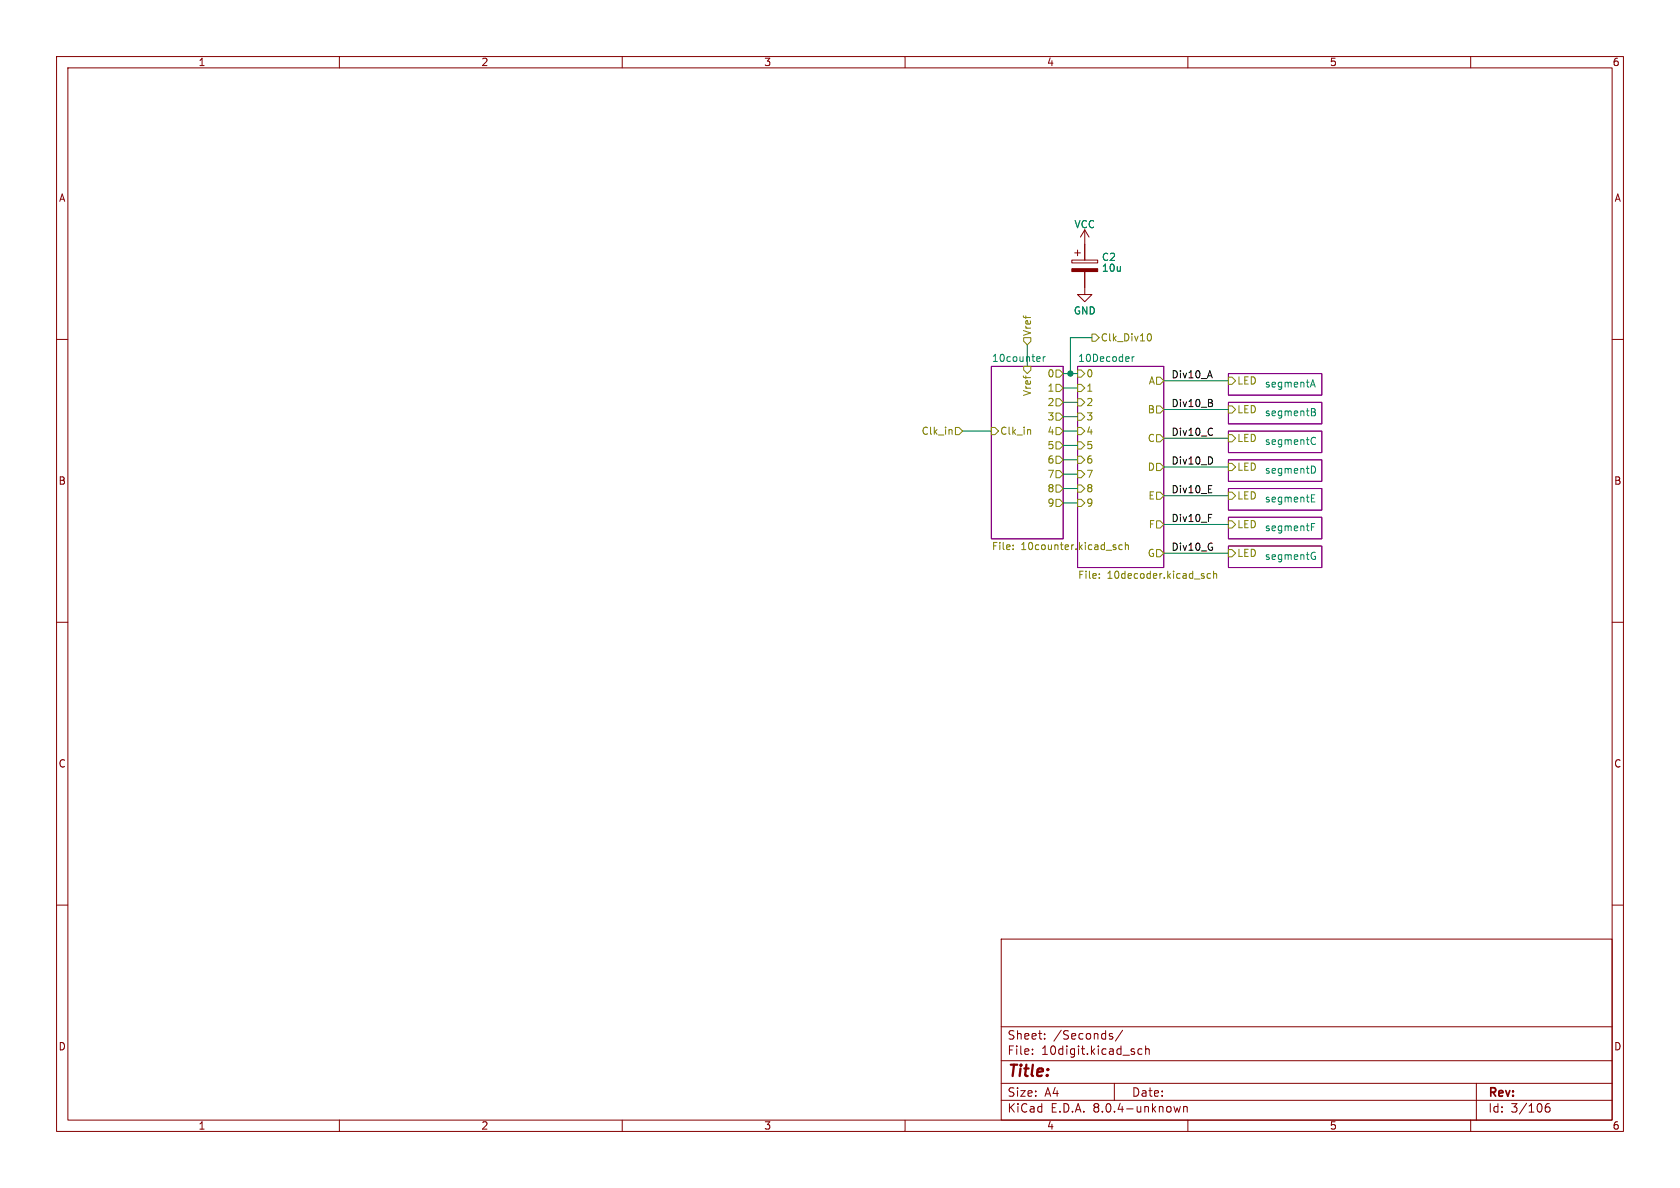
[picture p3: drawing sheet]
<svg xmlns="http://www.w3.org/2000/svg" width="297mm" height="210mm" viewBox="0 0 297 210" stroke-linecap="round" stroke-linejoin="round" font-family="sans-serif">
<g fill="none" stroke="#840000" stroke-width=".18">
<path d="M10 10h277v190h-277zM12 12h273v186h-273zM60 10v2M110 10v2M160 10v2M210 10v2M260 10v2M10 60h2M189.5 46h4.6v.5h-4.6zM190 44.7h1M190.5 44.2v1M191.8 48v4.1h1.2l-1.2 1.2-1.3-1.2h1.3"/>
<path d="M191.8 40.6l-.8 1.3M191.8 40.6v5.4M191.8 40.6l.7 1.3M285 60h2M10 110h2M285 110h2M10 160h2M285 160h2M177 166h108v32h-108zM60 198v2M110 198v2M160 198v2"/>
<path d="M177 194.5h108M177 191.5h108M177 187.5h108M177 181.5h108M182.5 186.3v.1M182.5 185.5v.1M184.7 183.6v.1M184.7 182.8v.1M196.2 183.1l.5 .2v.1v.2l-.5 .1M196.2 182.8h.5M197 191.5v3M198.5 182.1l-1.3 2"/>
<path d="M201.9 185.5l-.4-.1-.3 .3v.4l.1 .2h.6M202.5 185.5l.2-.1 .4 .1 .1 .9M202.5 184.9v1.5M207.5 195.6l.3 1 .3-.7 .3 .7 .3-1M209.2 195.6v1M209.2 195.7l.3-.1 .3 .1 .1 .9M210 198v2M260 198v2M261 191.5v6.5M273.9 195.1a.59 .59 0 0 0-.7 .6v.6l.1 .2 .4 .1 .3-.1v-.5l-.1-.3h-.4l-.3 .3"/>
</g>
<path d="M175.3 64.8h12.7v30.5h-12.7zM190.5 64.8h15.2v35.5h-15.2zM217.2 76.2h16.5v3.8h-16.5zM217.2 71.1h16.5v3.8h-16.5zM217.2 66h16.5v3.9h-16.5zM217.2 81.3h16.5v3.8h-16.5zM217.2 91.4h16.5v3.9h-16.5zM217.2 96.5h16.5v3.8h-16.5zM217.2 86.4h16.5v3.8h-16.5z" fill="none" stroke="#840084" stroke-width=".18"/>
<g fill="none" stroke="#848400" stroke-width=".18">
<path d="M181 59.7h1.2v.6l-.6 .7-.6-.7zM193 59.1h.7l.6 .6-.6 .6h-.7zM203 59.1l.1-.1a.68 .68 0 0 1 .5 .6 .68 .68 0 0 1-.5 .7l-.1-.1M168.1 75.9l.2 .2v.7M168.9 75.6h.6l.7 .6-.7 .6h-.6zM175.3 75.6h.6l.6 .6-.6 .6h-.6zM181 64.8h1.2v.6l-.6 .6-.6-.6zM182 75.9l.2 .2v.7M186.7 67.9h.6l.7 .7-.7 .6h-.6zM186.7 65.4h.6l.7 .6-.7 .7h-.6zM186.7 73h.6l.7 .7-.7 .6h-.6zM186.7 70.5h.6l.7 .6-.7 .7h-.6z"/>
<path d="M186.7 78.1h.6l.7 .6-.7 .7h-.6zM186.7 75.6h.6l.7 .6-.7 .6h-.6zM190.5 70.5h.6l.7 .6-.7 .7h-.6zM190.5 67.9h.6l.7 .7-.7 .6h-.6zM190.5 65.4h.6l.7 .6-.7 .7h-.6zM190.5 78.1h.6l.7 .6-.7 .7h-.6zM190.5 75.6h.6l.7 .6-.7 .6h-.6zM190.5 73h.6l.7 .7-.7 .6h-.6zM204.5 71.8h.6l.6 .6-.6 .6h-.6zM204.5 66.7h.6l.6 .6-.6 .6h-.6zM204.5 76.8h.6l.6 .7-.6 .6h-.6zM217.2 76.8h.6l.6 .7-.6 .6h-.6z"/>
<path d="M217.2 71.8h.6l.6 .6-.6 .6h-.6zM217.2 66.7h.6l.6 .6-.6 .6h-.6zM179.1 97v.2M179.1 96.4v.1M186.7 80.6h.6l.7 .7-.7 .6h-.6zM186.7 83.2h.6l.7 .6-.7 .7h-.6zM186.7 85.7h.6l.7 .7-.7 .6h-.6zM186.7 88.3h.6l.7 .6-.7 .6h-.6zM190.5 80.6h.6l.7 .7-.7 .6h-.6zM190.5 83.2h.6l.7 .6-.7 .7h-.6zM190.5 85.7h.6l.7 .7-.7 .6h-.6zM190.5 88.3h.6l.7 .6-.7 .6h-.6z"/>
<path d="M197.1 96.7l.2 .2-.2 .3M197.1 96.3l.2 .1M198.4 96.4l-.4-.1-.2 .3 .1 .5h.5M198.9 96.4l.2-.1 .3 .1 .1 .8M198.9 95.9v1.3M204.5 81.9h.6l.6 .7-.6 .6h-.6zM204.5 87h.6l.6 .6-.6 .7h-.6zM204.5 97.2h.6l.6 .6-.6 .6h-.6zM204.5 92.1h.6l.6 .6-.6 .6h-.6zM217.2 81.9h.6l.6 .7-.6 .6h-.6zM217.2 92.1h.6l.6 .6-.6 .6h-.6zM217.2 97.2h.6l.6 .6-.6 .6h-.6z"/>
<path d="M217.2 87h.6l.6 .6-.6 .7h-.6zM194.3 102.1v.1M194.3 101.5v.1M214 101.5l-.4-.1-.2 .2 .1 .6h.5M214.5 101.5l.2-.1 .3 .1 .1 .7M214.5 101v1.2"/>
</g>
<g fill="none" stroke="#008484" stroke-width=".18">
<path d="M183.7 63l.2 .4-.6 .1M183.8 63.8l-.1 .1M184.4 63v.9M184.8 63l-.4 .3M200.2 63v.9M200.5 63l-.3 .3M231.7 68.4l.4-1.3 .4 1.3M231.8 68.1h.6M231.8 72.2l.6 .1 .1 .3-.2 .2M231.8 72.8h.5M232 77.4l.3-.1 .3 .1M232.3 72.8l.3 .3-.1 .3-.7 .1"/>
<path d="M232.6 78.5l-.3 .1-.3-.1M231.8 82.4a.64 .64 0 0 1 .8 .6 .64 .64 0 0 1-.8 .7M231.8 93.2h.5M231.8 92.5h.6M231.8 88.1h.5M231.8 88.7h.6M231.8 87.5h.6M232 97.7h.5M232.3 98.4h.3v.4l-.3 .1-.3-.1"/>
</g>
<path d="M189.5 47.5h4.6v.5h-4.6z" fill="#840000" stroke="#840000" stroke-width=".18"/>
<path d="M213.9 65.5l.4 1.3M214.1 71.2l.3 .3-.1 .3-.2 .1M214.2 70.7l.1 .1-.1 .4M214.3 75.7l.1 .1M214.4 76.8l-.1 .1M213.6 87.1h.6M213.6 85.8h.6M213.6 90.9h.6M214.3 81.1v.6" fill="none" stroke="#000" stroke-width=".18"/>
<g fill="none" stroke="#008400" stroke-width=".18">
<path d="M193 59.7h-3.8v6.3M170.2 76.2h5.1M181.6 61v3.8M188 66h2.5M188 78.7h2.5M188 76.2h2.5M188 73.7h2.5M188 68.6h2.5M188 71.1h2.5M205.7 77.5h11.5M205.7 72.4h11.5M205.7 67.3h11.5"/>
<path d="M188 81.3h2.5M188 83.8h2.5M188 88.9h2.5M188 86.4h2.5M205.7 82.6h11.5M205.7 87.6h11.5M205.7 92.7h11.5M205.7 97.8h11.5"/>
</g>
<circle cx="189.2" cy="66" r=".46" fill="#008400" stroke="#008400" stroke-width=".18"/>
<text font-size="2.8" fill="#840000" x="178" y="190.9">Title:</text>
<g font-size="2.1" fill="#840000">
<text x="178" y="184">Sheet:</text>
<text x="186.2" y="184">/Seconds/</text>
<text x="178" y="186.7">File:</text>
<text x="184.1" y="186.7">10digit.kicad_sch</text>
<text x="178" y="196.9">KiCad</text>
<text x="178" y="194.1">Size:</text>
<text x="184.7" y="194.1">A4</text>
<text x="185.7" y="196.9">E.D.A.</text>
<text x="193.3" y="196.9">8.0.4-unknown</text>
<text x="200" y="194.1">Date:</text>
<text x="263" y="194.3">Rev:</text>
<text x="263" y="196.9">Id:</text>
<text x="267.1" y="196.9">3/106</text>
</g>
<g font-size="1.8" fill="#840000">
<text x="35" y="11.9">1</text>
<text x="85" y="11.9">2</text>
<text x="135" y="11.9">3</text>
<text x="185" y="11.9">4</text>
<text x="235" y="11.9">5</text>
<text x="285" y="11.9">6</text>
<text x="10.3" y="35.9">A</text>
<text x="285.3" y="35.9">A</text>
<text x="10.3" y="85.9">B</text>
<text x="285.3" y="85.9">B</text>
<text x="10.3" y="135.9">C</text>
<text x="285.3" y="135.9">C</text>
<text x="10.3" y="185.9">D</text>
<text x="285.3" y="185.9">D</text>
<text x="35" y="199.9">1</text>
<text x="85" y="199.9">2</text>
<text x="135" y="199.9">3</text>
<text x="185" y="199.9">4</text>
<text x="235" y="199.9">5</text>
<text x="285" y="199.9">6</text>
</g>
<g font-size="1.8" fill="#008484">
<text x="189.9" y="40.5">VCC</text>
<text x="194.7" y="46.3">C2</text>
<text x="194.7" y="48.2">10u</text>
<text x="189.7" y="55.8">GND</text>
<text x="175.3" y="64.1">10counter</text>
<text x="190.5" y="64.1">10Decoder</text>
<text x="223.5" y="68.6">segmentA</text>
<text x="223.5" y="73.7">segmentB</text>
<text x="223.5" y="78.7">segmentC</text>
<text x="223.5" y="83.8">segmentD</text>
<text x="223.5" y="88.9">segmentE</text>
<text x="223.5" y="94">segmentF</text>
<text x="223.5" y="99.1">segmentG</text>
</g>
<g font-size="1.8" fill="#848400">
<text x="182.5" y="59.5" transform="rotate(-90 182.5 59.5)">Vref</text>
<text x="194.5" y="60.6">Clk_Div10</text>
<text x="182.5" y="70.1" transform="rotate(-90 182.5 70.1)">Vref</text>
<text x="185.1" y="69.4">1</text>
<text x="185.1" y="66.9">0</text>
<text x="185.1" y="72">2</text>
<text x="192" y="72">2</text>
<text x="192" y="69.4">1</text>
<text x="192" y="66.9">0</text>
<text x="203" y="68.2">A</text>
<text x="218.6" y="68.2">LED</text>
<text x="162.8" y="77.1">Clk_in</text>
<text x="176.7" y="77.1">Clk_in</text>
<text x="185.1" y="74.5">3</text>
<text x="185.1" y="77.1">4</text>
<text x="192" y="77.1">4</text>
<text x="192" y="74.5">3</text>
<text x="202.8" y="73.3">B</text>
<text x="218.6" y="73.3">LED</text>
<text x="185.1" y="79.6">5</text>
<text x="185.1" y="82.1">6</text>
<text x="192" y="82.1">6</text>
<text x="192" y="79.6">5</text>
<text x="202.8" y="83.4">D</text>
<text x="202.8" y="78.3">C</text>
<text x="218.6" y="78.3">LED</text>
<text x="218.6" y="83.4">LED</text>
<text x="185.1" y="84.7">7</text>
<text x="185.1" y="87.2">8</text>
<text x="185.1" y="89.8">9</text>
<text x="192" y="84.7">7</text>
<text x="192" y="87.2">8</text>
<text x="192" y="89.8">9</text>
<text x="202.9" y="88.5">E</text>
<text x="218.6" y="88.5">LED</text>
<text x="203" y="93.6">F</text>
<text x="218.6" y="93.6">LED</text>
<text x="175.3" y="97.6">File:</text>
<text x="180.5" y="97.6">10counter.kicad_sch</text>
<text x="202.8" y="98.7">G</text>
<text x="218.6" y="98.7">LED</text>
<text x="190.5" y="102.6">File:</text>
<text x="195.7" y="102.6">10decoder.kicad_sch</text>
</g>
<g font-size="1.8">
<text x="207" y="67">Div10_A</text>
<text x="207" y="77.1">Div10_C</text>
<text x="207" y="72">Div10_B</text>
<text x="207" y="82.2">Div10_D</text>
<text x="207" y="87.3">Div10_E</text>
<text x="207" y="92.4">Div10_F</text>
<text x="207" y="97.4">Div10_G</text>
</g>
</svg>
